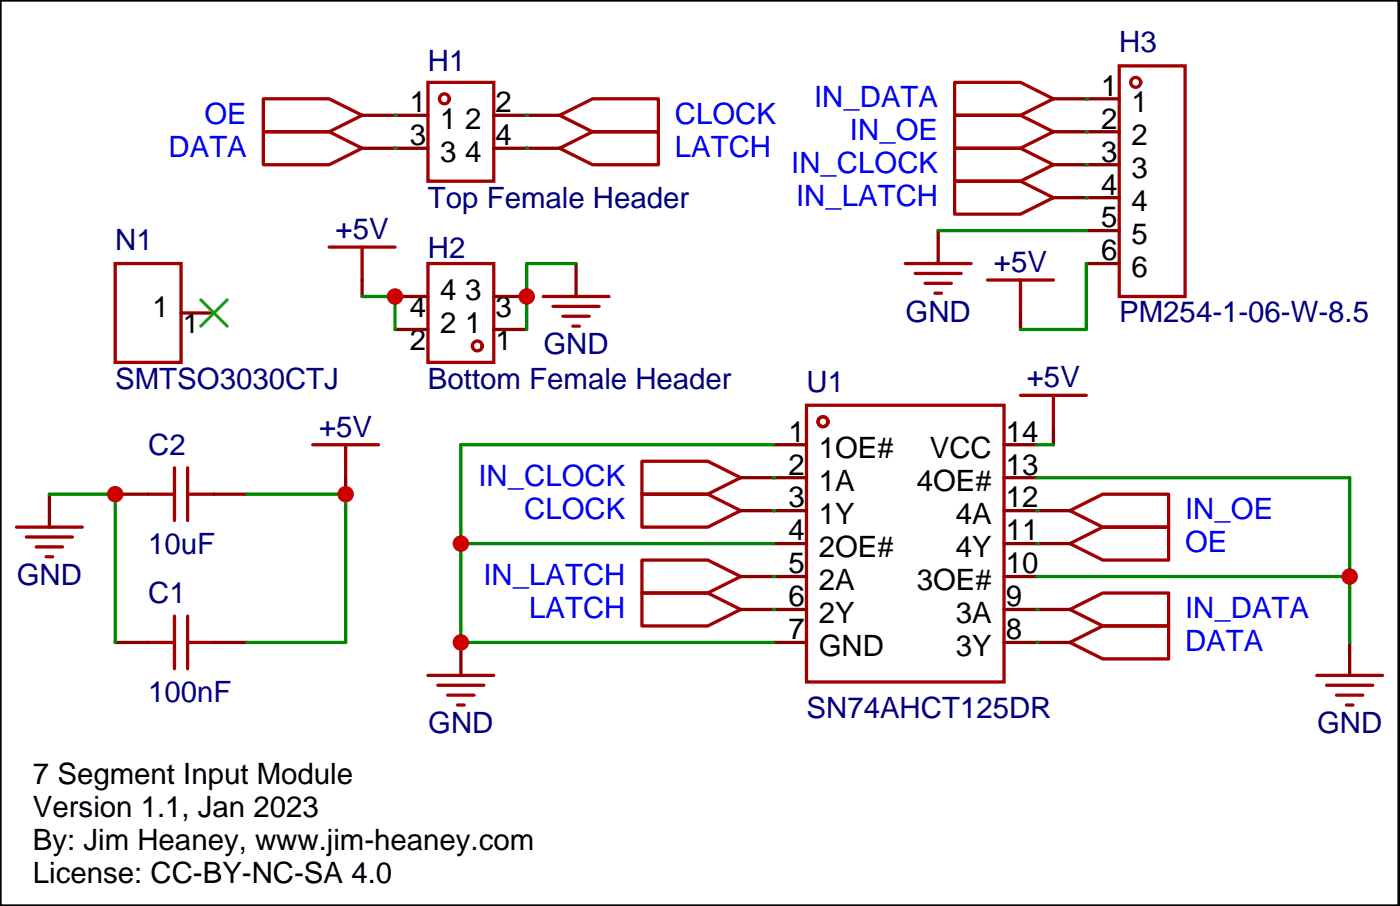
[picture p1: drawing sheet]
<svg xmlns="http://www.w3.org/2000/svg" width="150mm" height="97mm" viewBox="0 0 150 97" stroke-linecap="round" stroke-linejoin="round" font-family="sans-serif">
<path d="M0 0h149.9v97h-149.9z" fill="none" stroke="#000" stroke-width=".35"/>
<g fill="none" stroke="#a10000" stroke-width=".35">
<path d="M28.2 14.1h7.1l3.5 1.8-3.5 1.7h-7.1zM28.2 10.6h7.1l3.5 1.7-3.5 1.8h-7.1zM45.9 8.8h7v10.6h-7zM60 12.3l3.5-1.7h7.1v3.5h-7.1zM60 15.9l3.5-1.8h7.1v3.5h-7.1zM102.3 15.9h7.1l3.5 1.7-3.5 1.8h-7.1zM102.3 12.3h7.1l3.5 1.8-3.5 1.8h-7.1zM102.3 8.8h7.1l3.5 1.8-3.5 1.7h-7.1zM102.3 19.4h7.1l3.5 1.8-3.5 1.7h-7.1zM119.9 7.1h7.1v24.7h-7.1zM12.3 28.2h7.1v10.6h-7.1zM35.3 26.5h7"/>
<path d="M38.8 26.5v3.5M45.9 28.2h7v10.6h-7zM58.2 31.8h7.1M59.3 32.8h4.9M60.3 33.9h2.8M61.4 34.9h.7M97 28.2h7.1M98.1 29.3h4.9M99.1 30.3h2.9M100.2 31.4h.7M105.8 30h7.1M109.4 30v3.5"/>
<path d="M1.8 56.4h7M2.8 57.5h5M3.9 58.6h2.8M4.9 59.6h.7M15.9 52.9h2.8M18.7 50.1v5.6M20.1 50.1v5.6M20.1 52.9h2.8M33.5 47.6h7.1M37 47.6v3.6M68.8 49.4h7l3.6 1.8-3.6 1.7h-7zM68.8 60h7l3.6 1.7-3.6 1.8h-7z"/>
<path d="M68.8 52.9h7l3.6 1.8-3.6 1.7h-7zM86.4 43.4h21.2v29.6h-21.2zM109.4 42.3h7M112.9 42.3v3.6M114.7 54.7l3.5-1.8h7v3.5h-7zM114.7 58.2l3.5-1.8h7v3.6h-7zM15.9 68.8h2.8M18.7 66v5.6M20.1 68.8h2.8M20.1 66v5.6M45.9 72.3h7M46.9 73.4h5"/>
<path d="M48 74.4h2.8M49 75.5h.7M68.8 63.5h7l3.6 1.8-3.6 1.7h-7zM114.7 65.3l3.5-1.8h7v3.5h-7zM114.7 68.8l3.5-1.8h7v3.6h-7zM141.1 72.3h7.1M142.2 73.4h4.9M143.2 74.4h2.8M144.3 75.5h.7"/>
<circle cx="47.6" cy="10.6" r=".53"/>
<circle cx="121.7" cy="8.8" r=".53"/>
<circle cx="51.2" cy="37" r=".53"/>
<circle cx="88.2" cy="45.2" r=".53"/>
</g>
<g fill="none" stroke="#870000" stroke-width=".35">
<path d="M38.8 12.3h7.1M38.8 15.9h7.1M52.9 12.3h7.1M52.9 15.9h7.1M112.9 10.6h7M112.9 14.1h7M112.9 17.6h7M19.4 33.5h3.5M38.8 30v1.8M42.3 35.3h3.6M42.3 31.8h3.6M52.9 35.3h3.5"/>
<path d="M52.9 31.8h3.5M61.7 28.2v3.6M100.5 24.7v3.5M109.4 33.5v1.8M112.9 21.2h7M116.4 24.7h3.5M116.4 28.2h3.5M5.3 52.9v3.5M12.3 52.9h3.6M22.9 52.9h3.6M37 51.2v1.7M79.4 51.2h7"/>
<path d="M79.4 54.7h7M82.9 47.6h3.5M82.9 58.2h3.5M107.6 47.6h3.5M107.6 51.2h3.5M107.6 54.7h7.1M107.6 58.2h7.1M112.9 45.9v1.7M12.3 68.8h3.6M22.9 68.8h3.6M49.4 68.8v3.5M79.4 61.7h7"/>
<path d="M79.4 65.3h7M82.9 68.8h3.5M107.6 61.7h3.5M107.6 65.3h7.1M107.6 68.8h7.1M144.6 68.8v3.5"/>
</g>
<path d="M21.5 32.1l2.8 2.8M24.3 32.1l-2.8 2.8" fill="none" stroke="#3c3" stroke-width=".35"/>
<path d="M61.7 28.2h-5.3v7.1" fill="none" stroke="#008700" stroke-width=".35"/>
<g fill="#008700">
<circle cx="56.4" cy="15.9" r=".18"/>
<circle cx="56.4" cy="12.3" r=".18"/>
<circle cx="42.3" cy="15.9" r=".18"/>
<circle cx="42.3" cy="12.3" r=".18"/>
</g>
<path d="M38.8 31.8h3.5v3.5M100.5 24.7h15.9M116.4 28.2v7.1h-7M5.3 52.9h7v15.9M26.5 52.9h10.5v15.9h-10.5M49.4 58.2h33.5M82.9 47.6h-33.5v21.2h33.5M111.1 47.6h1.8M111.1 51.2h33.5v17.6M111.1 61.7h33.5" fill="none" stroke="#008700" stroke-width=".35"/>
<g fill="#008700">
<circle cx="82.9" cy="51.2" r=".18"/>
<circle cx="82.9" cy="54.7" r=".18"/>
<circle cx="82.9" cy="65.3" r=".18"/>
<circle cx="82.9" cy="61.7" r=".18"/>
<circle cx="111.1" cy="58.2" r=".18"/>
<circle cx="111.1" cy="54.7" r=".18"/>
<circle cx="111.1" cy="68.8" r=".18"/>
<circle cx="111.1" cy="65.3" r=".18"/>
<circle cx="116.4" cy="21.2" r=".18"/>
<circle cx="116.4" cy="10.6" r=".18"/>
<circle cx="116.4" cy="14.1" r=".18"/>
<circle cx="116.4" cy="17.6" r=".18"/>
</g>
<g fill="#c00">
<circle cx="56.4" cy="31.7" r=".88"/>
<circle cx="42.3" cy="31.7" r=".88"/>
<circle cx="37" cy="52.9" r=".88"/>
<circle cx="12.3" cy="52.9" r=".88"/>
<circle cx="49.4" cy="58.2" r=".88"/>
<circle cx="49.4" cy="68.8" r=".88"/>
<circle cx="144.6" cy="61.7" r=".88"/>
</g>
<g font-size="3.1" fill="#000080">
<text x="119.9" y="5.6">H3</text>
<text x="45.9" y="7.6">H1</text>
<text x="45.9" y="22.2">Top Female Header</text>
<text x="12.3" y="26.8">N1</text>
<text x="36" y="25.6">+5V</text>
<text x="45.9" y="27.6">H2</text>
<text x="106.5" y="29.1">+5V</text>
<text x="97" y="34.4">GND</text>
<text x="119.9" y="34.5">PM254-1-06-W-8.5</text>
<text x="12.3" y="41.6">SMTSO3030CTJ</text>
<text x="45.9" y="41.7">Bottom Female Header</text>
<text x="58.2" y="38">GND</text>
<text x="86.4" y="42">U1</text>
<text x="110" y="41.5">+5V</text>
<text x="34.2" y="46.8">+5V</text>
<text x="15.9" y="48.7">C2</text>
<text x="15.9" y="59.3">10uF</text>
<text x="1.8" y="62.6">GND</text>
<text x="15.9" y="64.6">C1</text>
<text x="15.9" y="75.2">100nF</text>
<text x="86.4" y="76.9">SN74AHCT125DR</text>
<text x="45.9" y="78.5">GND</text>
<text x="141.1" y="78.5">GND</text>
</g>
<g font-size="3.1" fill="#00f">
<text x="87.2" y="11.5">IN_DATA</text>
<text x="18.1" y="16.8">DATA</text>
<text x="21.9" y="13.3">OE</text>
<text x="72.3" y="13.3">CLOCK</text>
<text x="72.3" y="16.8">LATCH</text>
<text x="91.1" y="15">IN_OE</text>
<text x="84.8" y="18.6">IN_CLOCK</text>
<text x="85.3" y="22.1">IN_LATCH</text>
<text x="51.3" y="52.1">IN_CLOCK</text>
<text x="56.2" y="55.6">CLOCK</text>
<text x="127" y="55.6">IN_OE</text>
<text x="127" y="59.1">OE</text>
<text x="51.8" y="62.6">IN_LATCH</text>
<text x="56.7" y="66.2">LATCH</text>
<text x="127" y="66.2">IN_DATA</text>
<text x="127" y="69.7">DATA</text>
</g>
<g font-size="3.1">
<text x="118" y="10.2">1</text>
<text x="43.9" y="12">1</text>
<text x="43.9" y="15.5">3</text>
<text x="47.2" y="13.8">1</text>
<text x="47.2" y="17.3">3</text>
<text x="49.9" y="17.3">4</text>
<text x="49.9" y="13.8">2</text>
<text x="53.1" y="15.5">4</text>
<text x="53.1" y="12">2</text>
<text x="118" y="13.8">2</text>
<text x="118" y="17.3">3</text>
<text x="121.2" y="12">1</text>
<text x="121.2" y="15.5">2</text>
<text x="118" y="20.8">4</text>
<text x="121.2" y="19.1">3</text>
<text x="121.2" y="22.6">4</text>
<text x="118" y="24.4">5</text>
<text x="118" y="27.9">6</text>
<text x="121.2" y="26.1">5</text>
<text x="121.2" y="29.6">6</text>
<text x="16.3" y="33.9">1</text>
<text x="19.6" y="35.7">1</text>
<text x="43.9" y="33.9">4</text>
<text x="47.2" y="32.2">4</text>
<text x="47.2" y="35.7">2</text>
<text x="49.9" y="35.7">1</text>
<text x="49.9" y="32.2">3</text>
<text x="53.1" y="33.9">3</text>
<text x="43.9" y="37.4">2</text>
<text x="53.1" y="37.4">1</text>
<text x="84.5" y="47.3">1</text>
<text x="107.8" y="47.3">14</text>
<text x="84.5" y="50.8">2</text>
<text x="87.7" y="49.1">1OE#</text>
<text x="87.7" y="52.6">1A</text>
<text x="98.2" y="52.6">4OE#</text>
<text x="99.6" y="49.1">VCC</text>
<text x="107.8" y="50.8">13</text>
<text x="84.5" y="54.3">3</text>
<text x="84.5" y="57.9">4</text>
<text x="87.7" y="56.1">1Y</text>
<text x="87.7" y="59.6">2OE#</text>
<text x="102.4" y="59.6">4Y</text>
<text x="102.4" y="56.1">4A</text>
<text x="107.8" y="57.9">11</text>
<text x="107.8" y="54.3">12</text>
<text x="84.5" y="61.4">5</text>
<text x="84.5" y="64.9">6</text>
<text x="87.7" y="63.2">2A</text>
<text x="98.2" y="63.2">3OE#</text>
<text x="107.8" y="64.9">9</text>
<text x="107.8" y="61.4">10</text>
<text x="84.5" y="68.5">7</text>
<text x="87.7" y="66.7">2Y</text>
<text x="87.7" y="70.2">GND</text>
<text x="102.4" y="70.2">3Y</text>
<text x="102.4" y="66.7">3A</text>
<text x="107.8" y="68.5">8</text>
<text x="3.5" y="84">7 Segment Input Module</text>
<text x="3.5" y="87.5">Version 1.1, Jan 2023</text>
<text x="3.5" y="91.1">By: Jim Heaney, www.jim-heaney.com</text>
<text x="3.5" y="94.6">License: CC-BY-NC-SA 4.0</text>
</g>
</svg>
